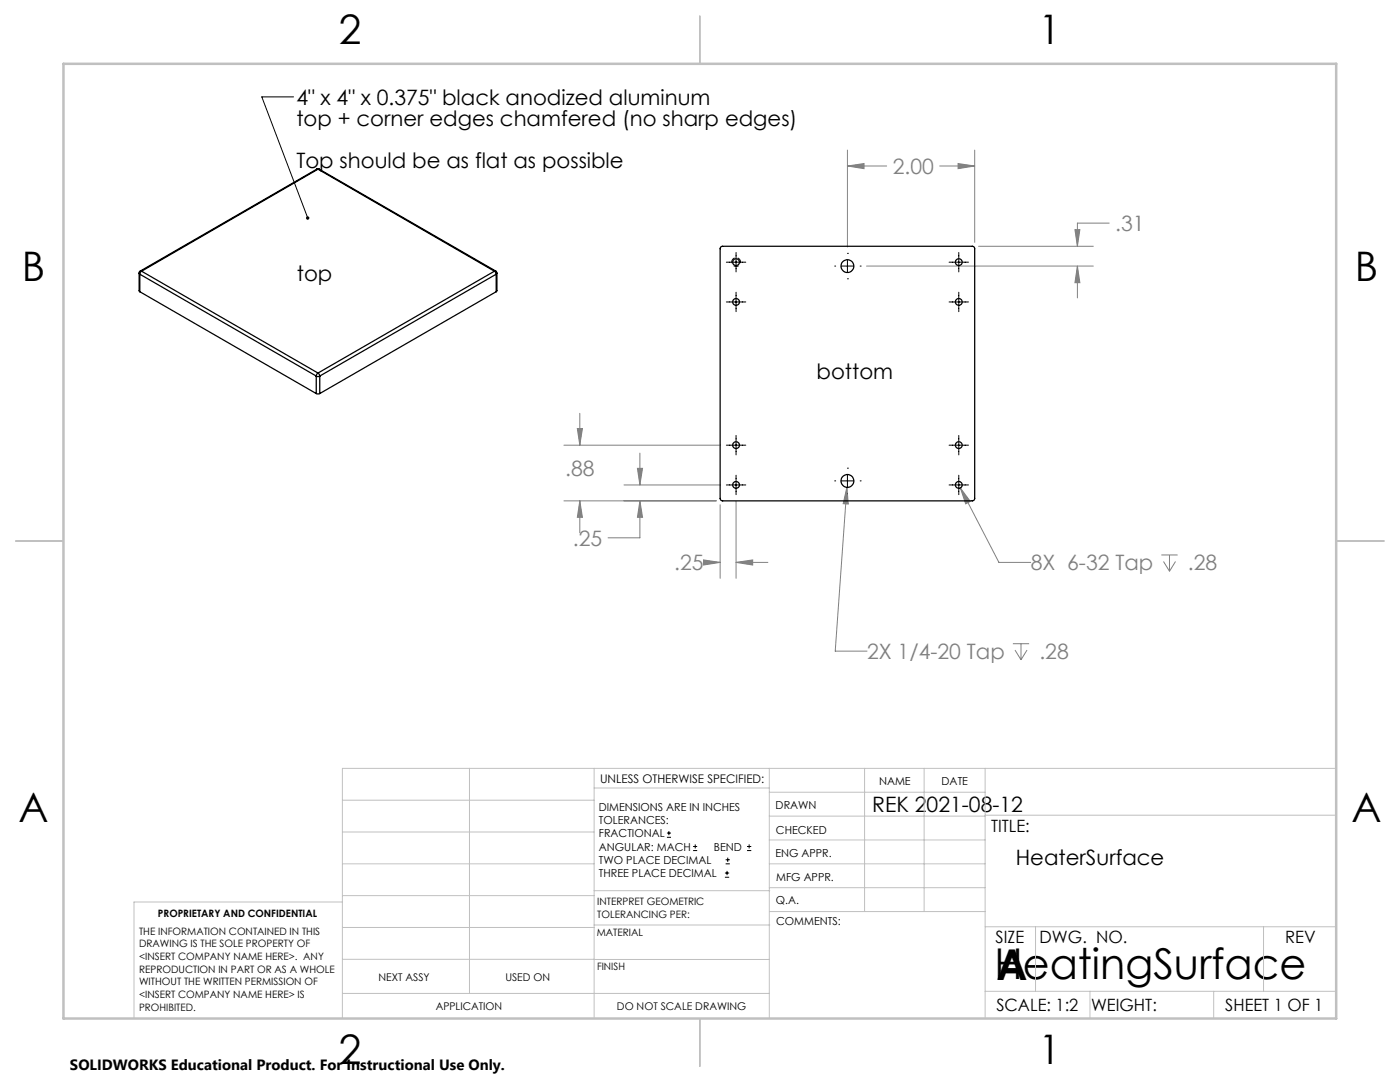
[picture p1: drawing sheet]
<svg xmlns="http://www.w3.org/2000/svg" width="279mm" height="216mm" viewBox="0 0 279 216" stroke-linecap="round" stroke-linejoin="round" font-family="sans-serif">
<g fill="none" stroke="#808080" stroke-width=".2">
<path d="M169.1 33.1l3.3-.5v1.1zM169.1 30v19.3M169.1 33.1h7.9M187.5 33.1h7M191.2 32.6l3.3 .5-3.3 .6zM194.5 30v18.4M172.9 53.1h45.3M195.3 49.1h22.9M214.5 45.8h1l-.5 3.3zM215 53.1l.5 3.3h-1zM215 53.1v6.3M221.4 44.5h-6.4v4.6"/>
<path d="M112.5 99.9h30.4M112.5 88.8h31.2M115.2 85.5h1l-.5 3.3zM115.7 99.9l.5 3.3h-1zM115.7 82.5v6.3M115.7 99.9v6.4M124.5 96.8h19.2M127.2 93.5h1l-.5 3.3zM127.7 99.9l.5 3.3h-1zM127.7 99.9v7.4h-6.3M127.7 90.4v6.4M146.9 100v15.4"/>
<path d="M169 97.2l.3 3.4-1-.1zM169 97.2l-2.3 32.7h6.3M191.7 97.4l1.9 2.6-.9 .5zM191.7 97.4l7.7 14.8h6.3M140.4 111.7l3.3 .5-3.3 .5zM141.6 112.2h2.1M143.7 100.7v14.7M146.9 112.2l3.3-.5v1zM146.9 112.2h6.3M231.8 110.7h3.2M232.2 112l1.2 2M233.4 110.7v3.3"/>
<path d="M234.6 112l-1.2 2M202.1 128.4h3.3M202.6 129.7l1.2 2M203.8 128.4v3.3M205 129.7l-1.2 2"/>
</g>
<g fill="none" stroke="#000" stroke-width=".2">
<path d="M58.6 19.3h-6.4l9.2 24.2M145 52.3h3.8M146.9 50.4v3.9M146.9 58.3v3.9M166.6 53.1h.1M167.9 53.1h2.5M169.1 50.6h.1M169.1 55.6h.1M169.1 51.8v2.6M171.7 53.1h.1M189.4 52.3h3.9M191.3 50.4v3.9"/>
<path d="M191.3 58.3v3.9M145 60.3h3.8M189.4 60.3h3.9M145 88.8h3.8M145 96.8h3.8M146.9 86.9v3.9M146.9 94.8v3.9M166.6 96h.1M167.9 96h2.5M169.1 93.4h.1M169.1 94.7v2.5M169.1 98.5h.1"/>
<path d="M171.7 96h.1M189.4 88.8h3.9M189.4 96.8h3.9M191.3 86.9v3.9M191.3 94.8v3.9M133.1 167.1h.8M133.1 166.2h.8M133.5 165.8v.9M138.3 169.7h.8M138.3 168.9h.8M138.7 168.5v.8M144.7 175h.8"/>
<path d="M144.7 174.2h.8M144.8 172.4h.9M144.8 171.6h.9M145.1 173.8v.8M145.2 171.1v.9M149.1 169.7h.8M149.1 168.9h.8M149.5 168.5v.8"/>
</g>
<path d="M146.9 53.2a.88 .88 0 0 1-.8-1.3 .88 .88 0 0 1 1.5-.1 .88 .88 0 0 1-.6 1.4h-.1" fill="none" stroke="#000" stroke-width=".2" stroke-dasharray="1.3 .6" stroke-dashoffset=".7" stroke-linecap="butt"/>
<g fill="none" stroke="#c0c0c0" stroke-width=".2">
<path d="M68.3 159.7h50.3M93.7 153.3v44.9M118.6 153.3v49.9M118.6 157.2h34.9M153.5 153.3v49.9M153.5 158.1h43.1M172.5 153.3v28.6M184.4 153.3v28.6M196.6 153.3v49.9M266.7 153.3h-198.4v49.9M68.3 178.7h50.3M68.3 172.4h50.3"/>
<path d="M68.3 166h50.3M68.3 180h-41.6v23.2M118.6 177.7h35M153.5 167.6h43.1M153.5 162.8h43.1M153.5 172.4h43.1M153.5 177.1h43.1M196.6 162.7h70.1M68.3 198.2h85.2M68.3 191.4l85.2 .1M68.3 185.1h50.3M118.6 184.6h35"/>
<path d="M153.6 181.9h43M196.6 197.8h70.1M196.6 184.9h70.1M206.7 184.9v12.9M217.5 197.8v5.4M242.2 197.8v5.4M252.2 184.9v12.9"/>
</g>
<path d="M139.7 3.2v9.5M3.1 107.9h9.6M266.7 107.9h9.5M139.7 203.2v9.6" fill="none" stroke="#c0c0c0" stroke-width=".25"/>
<path d="M12.7 12.7h254v190.5h-254z" fill="none" stroke="#c0c0c0" stroke-width=".5"/>
<path d="M61.2 43.3v-.1a.33 .33 0 0 1 .5 .2 .33 .33 0 0 1-.2 .4l-.1-.3 .1 .3a.34 .34 0 0 1-.4-.1 .34 .34 0 0 1 .1-.4z" fill="#000"/>
<path d="M146.9 112.2l3.3-.5v1zM140.4 111.7l3.3 .5-3.3 .5zM127.2 93.5h1l-.5 3.3zM127.7 99.9l.5 3.3h-1zM115.2 85.5h1l-.5 3.3zM115.7 99.9l.5 3.3h-1zM169.1 33.1l3.3-.5v1.1zM191.2 32.6l3.3 .5-3.3 .6zM214.5 45.8h1l-.5 3.3zM215 53.1l.5 3.3h-1zM191.7 97.4l1 3.1 .9-.5zM169 97.2l-.7 3.3 1 .1z" fill="#808080"/>
<g fill="none" stroke="#000" stroke-width=".25">
<path d="M63.2 33.8h.5M63.2 33.8h.3M63.2 33.8l-35.2 20.3M63.5 33.8h.2M63.5 33.8l-35.2 20.3M63.5 33.8l35.2 20.3M63.7 33.8l35.2 20.3M27.8 54.5v3.6l.1 .1M27.8 54.5l.1 .2M27.9 54.7l35.2 20.3M27.9 54.7v3.5M27.9 58.2l35.2 20.3"/>
<path d="M28 54.1l-.2 .4M28 54.1h.3M28.3 54.1l-.4 .6M28.3 54.1l35.2 20.3M98.7 54.1l.3 .6M98.7 54.1l-35.2 20.3M98.9 54.1l.3 .4M98.9 54.1h-.2M99 54.7l-35.2 20.3M99 54.7v3.5M99 58.2l-35.2 20.3M99.2 54.5v3.6l-.2 .1"/>
<path d="M99.2 54.5l-.2 .2M143.9 49.3l.2-.2 50.2 .1 .2 .3v50.2l-.4 .2h-50l-.2-.1-.2-.3v-50zM63.1 75l.3 .1 .4-.1M63.1 78.5h.7M63.1 75v3.5M63.5 74.4l-.4 .6M63.5 74.4l.3 .6M63.8 75v3.5"/>
<circle cx="146.9" cy="52.3" r=".68"/>
<circle cx="169.1" cy="53.1" r="1.27"/>
<circle cx="191.3" cy="52.3" r=".68"/>
<circle cx="146.9" cy="60.2" r=".68"/>
<circle cx="191.3" cy="60.2" r=".68"/>
<circle cx="146.9" cy="96.8" r=".68"/>
<circle cx="146.9" cy="88.8" r=".68"/>
<circle cx="169.1" cy="96" r="1.28"/>
<circle cx="191.3" cy="96.8" r=".68"/>
<circle cx="191.3" cy="88.8" r=".68"/>
</g>
<g font-size="8.5">
<text x="198.5" y="195.4">HeatingSurface</text>
<text x="198.9" y="195.5">A</text>
</g>
<g font-size="8.1">
<text x="67.6" y="8.9">2</text>
<text x="207.3" y="8.9">1</text>
<text x="4.4" y="56.2">B</text>
<text x="270.4" y="56.2">B</text>
<text x="3.7" y="164.1">A</text>
<text x="269.7" y="164.1">A</text>
<text x="67.6" y="212.4">2</text>
<text x="207.3" y="212.4">1</text>
</g>
<g font-size="4.2">
<text x="59.1" y="20.9">4&quot; x 4&quot; x 0.375&quot; black anodized aluminum</text>
<text x="59.1" y="25.1">top + corner edges chamfered (no sharp edges)</text>
<text x="59.1" y="33.5">Top should be as flat as possible</text>
<text x="59.2" y="56">top</text>
<text x="163" y="75.6">bottom</text>
<text x="174.1" y="162.1">REK 2021-08-12</text>
<text x="202.7" y="172.6">HeaterSurface</text>
</g>
<g font-size="4.2" fill="#808080">
<text x="178.2" y="34.7">2.00</text>
<text x="222.6" y="46.1">.31</text>
<text x="112.8" y="95">.88</text>
<text x="114.3" y="108.9">.25</text>
<text x="134.6" y="113.8">.25</text>
<text x="205.7" y="113.8">8X 6-32 Tap</text>
<text x="237.1" y="113.8">.28</text>
<text x="173" y="131.5">2X 1/4-20 Tap</text>
<text x="207.4" y="131.5">.28</text>
</g>
<g font-size="3.4">
<text x="197.8" y="166">TITLE:</text>
<text x="198.7" y="188.1">SIZE</text>
<text x="207.5" y="188.1">DWG. NO.</text>
<text x="256.5" y="188.2">REV</text>
<text x="198.8" y="201.7">SCALE: 1:2</text>
<text x="217.7" y="201.8">WEIGHT:</text>
<text x="244.5" y="201.7">SHEET 1 OF 1</text>
</g>
<text font-size="3" x="14" y="213.5">SOLIDWORKS Educational Product. For Instructional Use Only.</text>
<text font-size="2.4" x="119.8" y="156.2">UNLESS OTHERWISE SPECIFIED:</text>
<g font-size="2.2">
<text x="119.5" y="161.8">DIMENSIONS ARE IN INCHES</text>
<text x="154.8" y="161.4">DRAWN</text>
<text x="175.4" y="156.6">NAME</text>
<text x="187.9" y="156.7">DATE</text>
<text x="119.5" y="164.4">TOLERANCES:</text>
<text x="119.5" y="167.1">FRACTIONAL</text>
<text x="154.9" y="166.3">CHECKED</text>
<text x="119.5" y="169.7">ANGULAR: MACH</text>
<text x="119.5" y="172.4">TWO PLACE DECIMAL</text>
<text x="142.5" y="169.7">BEND</text>
<text x="154.8" y="171">ENG APPR.</text>
<text x="119.5" y="175">THREE PLACE DECIMAL</text>
<text x="154.9" y="175.7">MFG APPR.</text>
<text x="154.9" y="180.4">Q.A.</text>
<text x="154.9" y="184.6">COMMENTS:</text>
</g>
<g font-size="2.1">
<text x="75.5" y="195.7">NEXT ASSY</text>
<text x="100.9" y="195.7">USED ON</text>
<text x="86.9" y="201.5">APPLICATION</text>
<text x="123.1" y="201.6">DO NOT SCALE DRAWING</text>
</g>
<g font-size="2">
<text x="31.5" y="182.9">PROPRIETARY AND CONFIDENTIAL</text>
<text x="119.2" y="180.6">INTERPRET GEOMETRIC</text>
<text x="119.2" y="183.1">TOLERANCING PER:</text>
<text x="27.8" y="186.5">THE INFORMATION CONTAINED IN THIS</text>
<text x="27.8" y="189">DRAWING IS THE SOLE PROPERTY OF</text>
<text x="27.8" y="191.6">&lt;INSERT COMPANY NAME HERE&gt;. ANY</text>
<text x="119.1" y="186.7">MATERIAL</text>
<text x="27.8" y="194.1">REPRODUCTION IN PART OR AS A WHOLE</text>
<text x="27.8" y="196.6">WITHOUT THE WRITTEN PERMISSION OF</text>
<text x="119.1" y="193.5">FINISH</text>
<text x="27.8" y="199.1">&lt;INSERT COMPANY NAME HERE&gt; IS</text>
<text x="27.8" y="201.7">PROHIBITED.</text>
</g>
</svg>
